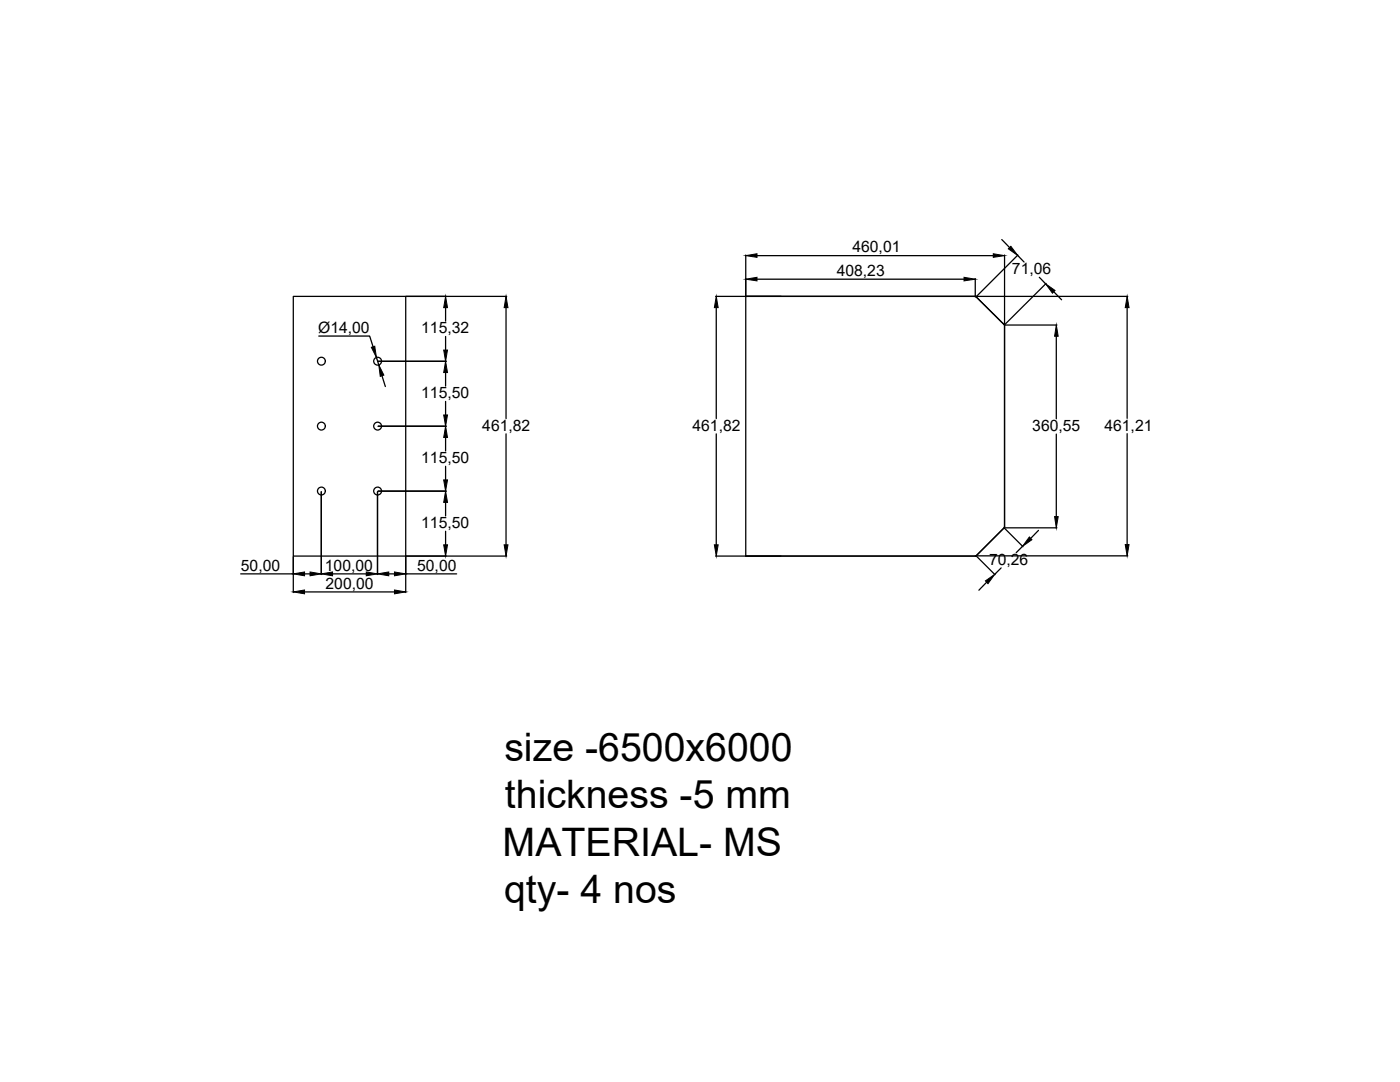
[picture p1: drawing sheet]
<svg xmlns="http://www.w3.org/2000/svg" width="279mm" height="216mm" viewBox="0 0 279 216" stroke-linecap="round" stroke-linejoin="round" font-family="sans-serif">
<!-- layer: 0 -->
<g fill="none" stroke="#000" stroke-width=".25">
<path d="M58.5 59.1h22.5v51.9h-22.5zM81.1 59.1h20M142.8 59.1h13.1M148.8 59.1h45.8h-45.8v51.9M148.8 50.9v8.1M151.1 51h47.1M151.1 55.7h41.3M194.6 55.6v3.7M194.7 59.1l.1 .1M194.8 59.1h30.3M194.8 59.2l5.6 5.6M199.9 47.8l1.6 1.6"/>
<path d="M200.5 50.9v14M203.1 51l1.3 1.3M203.1 50.9l-8.2 8.2M207.4 55.3l1.3 1.3M208.8 56.6l-8.3 8.2M210.3 58.2l1.6 1.6M63.6 67.1h10.2l.7 2.1M75.1 71.3l.5 1.5M75.5 72.1h13.6M76.2 75l.7 2.1M88.9 61.4v2.7M88.9 67.1v2.8"/>
<path d="M88.9 74.3v2.7M101 61.4v22.1M142.9 61.4v22.1M200.4 64.8l.1 .1M200.5 64.9v40.3M200.6 64.9h10.3M210.8 67.1v16.5M224.9 61.4v22.1M64.1 98.1v16.5M75.3 98.1v16.5M75.5 98h13.6M75.5 85h13.6"/>
<path d="M88.9 80.1v2.7M88.9 87.3v2.7M88.9 93v2.8M101 86.6v22.1M142.9 86.6v22.1M210.8 86.6v16.5M224.9 86.5v22.2M48 114.5h10.5M58.5 111.1v7.1M60.8 114.5h1.1M60.8 118.1h17.9M66.4 114.5h6.7"/>
<path d="M77.6 114.5h1.1M81 111.1v7.1M81 114.5h10.1M81.1 111h20M88.9 100.2v2.8M88.9 106v2.7M194.8 110.9l-52 .1M194.9 111l3.7 3.7M194.9 110.9h30.2M196.9 116.2l-1.5 1.6M199.8 113.3l-1.3 1.3M200.4 105.3l-5.6 5.6"/>
<path d="M200.5 105.1l-.1 .2M200.5 105.4l3.7 3.7M200.5 105.3h10.4M204.1 109l-1.3 1.3M207.2 105.8l-1.5 1.6"/>
<circle cx="64.1" cy="72.1" r=".78"/>
<circle cx="75.4" cy="72.1" r=".78"/>
<circle cx="64.1" cy="85" r=".78"/>
<circle cx="64.1" cy="98" r=".78"/>
<circle cx="75.4" cy="85" r=".78"/>
<circle cx="75.4" cy="98" r=".78"/>
</g>
<g fill="#000" stroke="#000" stroke-width=".2">
<path d="M148.8 51l2.3-.4v.8zM148.8 55.7l2.3-.4v.7zM192.4 55.3l2.2 .4-2.2 .3zM198.2 50.6l2.3 .4-2.3 .4zM201.7 49.1l1.4 1.9-1.9-1.3zM208.7 56.6l1.9 1.4-.6 .5zM74.1 69.3l.7-.2 .3 2.2zM75.6 72.8l1 2-.7 .3zM88.9 72.1l.4 2.2h-.8zM88.5 69.9h.8l-.4 2.2zM88.9 59.1l.4 2.3h-.8zM101 59.1l.4 2.3h-.8z"/>
<path d="M142.9 59.1l.4 2.3h-.7zM210.8 64.9l.4 2.2h-.7zM224.9 59.1l.4 2.3h-.7zM88.5 95.8h.8l-.4 2.2zM88.9 85l.4 2.3h-.8zM88.5 82.8h.8l-.4 2.2zM58.5 114.5l2.3-.4v.8zM58.5 118.1l2.3-.4v.8zM61.9 114.1l2.2 .4-2.2 .4zM64.1 114.5l2.3-.4v.8zM73.1 114.1l2.2 .4-2.2 .4zM75.3 114.5l2.3-.4v.8z"/>
<path d="M78.7 114.1l2.3 .4-2.3 .4zM78.7 117.7l2.3 .4-2.3 .4zM88.5 108.7h.8l-.4 2.3zM88.9 98l.4 2.2h-.8zM100.6 108.7h.8l-.4 2.3zM142.6 108.7h.7l-.4 2.3zM196.7 115.9l1.8-1.3-1.3 1.9zM205.4 107.1l.5 .6-1.8 1.3zM210.5 103.1h.7l-.4 2.2zM224.6 108.7h.7l-.4 2.2z"/>
</g>
<g font-size="7.8">
<text x="100.7" y="151.9">size -6500x6000</text>
<text x="100.8" y="161.3">thickness -5 mm</text>
<text x="100.3" y="170.7">MATERIAL- MS</text>
<text x="100.6" y="180.1">qty- 4 nos</text>
</g>
<g font-size="3.1">
<text x="170.1" y="50.4">460,01</text>
<text x="167" y="55.1">408,23</text>
<text x="202" y="54.7">71,06</text>
<text x="63.5" y="66.4">Ø14,00</text>
<text x="84.1" y="66.5">115,32</text>
<text x="84.1" y="79.5">115,50</text>
<text x="96.3" y="86">461,82</text>
<text x="138.2" y="86">461,82</text>
<text x="206" y="86">360,55</text>
<text x="220.4" y="85.9">461,21</text>
<text x="84.1" y="92.4">115,50</text>
<text x="84.1" y="105.4">115,50</text>
<text x="48.1" y="113.9">50,00</text>
<text x="64.8" y="113.9">100,00</text>
<text x="83.3" y="113.9">50,00</text>
<text x="197.4" y="112.7">70,26</text>
<text x="65" y="117.5">200,00</text>
</g>
</svg>
